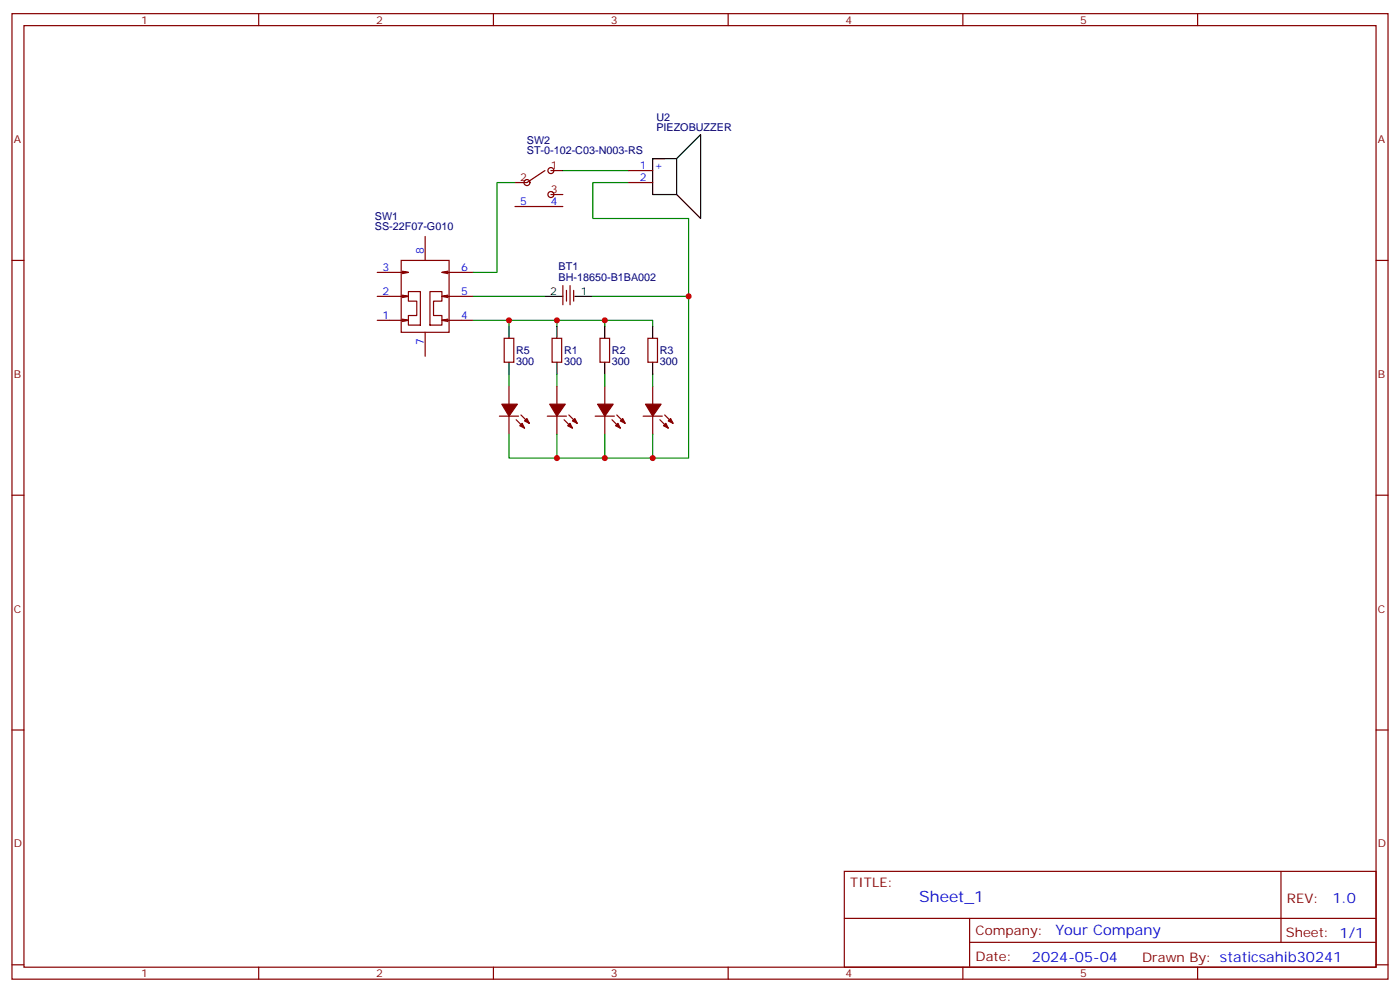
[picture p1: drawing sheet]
<svg xmlns="http://www.w3.org/2000/svg" width="412mm" height="292mm" viewBox="0 0 412 292" stroke-linecap="round" stroke-linejoin="round" font-family="sans-serif">
<g fill="none" stroke="#870000" stroke-width=".35">
<path d="M3.5 4h405.4v284.4h-405.4zM7.1 7.5h398.2v277.3h-398.2zM76.2 4v3.5M145.3 4v3.5M214.5 4v3.5M283.6 4v3.5M352.8 4v3.5M151.7 53.8h3.5M162.3 50.2h3.5M162.3 57.3h3.5M185.2 50.2h7.1M185.2 53.8h7.1"/>
<path d="M3.5 76.7h3.6M118.2 76.7h14.1v21.2h-14.1zM118.5 79.9l1.8 .3h-9.2M125.2 69.6v7.1M131.9 79.9l-1.7 .3h9.1M151.7 60.8h3.5M162.3 60.8h3.5M405.3 76.7h3.6M118.5 94l1.8 .3h-9.2M118.5 86.9l1.8 .4h-9.2M120.3 85.9h3.5v9.8h-3.5v-2.8h2.5v-4.2h-2.5zM120.3 94.3l-1.8 .4"/>
<path d="M120.3 87.3l-1.8 .3M120.3 80.2l-1.8 .4M125.2 97.9v7M126.6 85.9h3.6v2.8h-2.5v4.2h2.5v2.8h-3.6zM130.2 94.3l1.7 .4M130.2 87.3l1.7 .3M130.2 80.2l1.7 .4M131.9 94l-1.7 .3h9.1M131.9 86.9l-1.7 .4h9.1M148.5 99.6h2.8v7.1h-2.8zM162.6 99.6h2.9v7.1h-2.9zM165.8 84.1v5.6"/>
<path d="M166.9 85.5v3.2M167.9 84.1v5.6M169 85.5v3.2M176.7 99.6h2.9v7.1h-2.9zM190.9 99.6h2.8v7.1h-2.8zM149.9 113.7v5.3M164 113.7v5.3M178.2 113.7v5.3M192.3 113.7v5.3M147.1 122.6h5.7M149.9 122.6v5.2M152 123.6l2.5 2.5"/>
<path d="M153.5 122.2l2.4 2.5M161.2 122.6h5.7M164 122.6v5.2M166.2 123.6l2.4 2.5M167.6 122.2l2.4 2.5M175.3 122.6h5.7M178.2 122.6v5.2M180.3 123.6l2.4 2.5M181.7 122.2l2.4 2.5M189.4 122.6h5.7M192.3 122.6v5.2M194.4 123.6l2.4 2.5"/>
<path d="M195.8 122.2l2.5 2.5M3.5 145.8h3.6M405.3 145.8h3.6M3.5 215h3.6M405.3 215h3.6M248.7 256.6h156.6v28.2h-156.6zM377.3 256.6v20.9M248.7 270.5h156.5M285.6 277.5h119.6M285.6 270.5v14.1M3.5 284.1h3.6M76.2 284.8v3.6"/>
<path d="M145.3 284.8v3.6M214.5 284.8v3.6M283.6 284.8v3.6M352.8 284.8v3.6M405.3 284.1h3.6"/>
</g>
<path d="M192.3 46.7h7v10.6h-7v-10.6h3.5M199.3 46.7l7.1-7v24.6l-7.1-7M149.9 96.1v3.5M160.5 87.3h5.3M164 96.1v3.5M169.3 87.3h5.3M178.2 96.1v3.5M192.3 96.1v3.5M149.9 106.7v3.5M164 106.7v3.5M178.2 106.7v3.5M192.3 106.7v3.5" fill="none" stroke="#000" stroke-width=".35"/>
<g fill="none" stroke="#008700" stroke-width=".35">
<path d="M151.7 53.8h-5.3v26.4h-7.1M165.8 50.2h19.4M185.2 53.8h-10.6v10.5h28.2v23M139.3 94.3h10.6v1.8M139.3 87.3h21.2M149.9 94.3h14.1v1.8M164 94.3h14.2v1.8M174.6 87.3h28.2v47.6h-52.9v-7.1M178.2 94.3h14.1v1.8M149.9 110.2v3.5M164 110.2v3.5M178.2 110.2v3.5"/>
<path d="M192.3 110.2v3.5M164 127.8v7.1M178.2 127.8v7.1M192.3 127.8v7.1"/>
</g>
<g fill="#870000" stroke="#870000" stroke-width=".35">
<path d="M153.1 125.4l.7-.7 .7 1.4z"/>
<path d="M154.5 124l.7-.7 .7 1.4z"/>
<path d="M147.8 119h4.6l-2.5 3.6z"/>
<path d="M167.2 125.4l.7-.7 .7 1.4z"/>
<path d="M168.6 124l.7-.7 .7 1.4z"/>
<path d="M161.9 119h4.6l-2.5 3.6z"/>
<path d="M181.3 125.4l.7-.7 .7 1.4z"/>
<path d="M182.7 124l.7-.7 .7 1.4z"/>
<path d="M176 119h4.6l-2.4 3.6z"/>
<path d="M195.4 125.4l.7-.7 .7 1.4z"/>
<path d="M196.8 124l.8-.7 .7 1.4z"/>
<path d="M190.1 119h4.6l-2.4 3.6z"/>
</g>
<g fill="none" stroke="#600" stroke-width=".35">
<path d="M160.5 50.2l-5.3 3.6M155.2 60.8h7.1"/>
<circle cx="155.2" cy="53.8" r=".88"/>
<circle cx="162.3" cy="50.2" r=".88"/>
<circle cx="162.3" cy="57.3" r=".88"/>
</g>
<g fill="#c00">
<circle cx="149.9" cy="94.3" r=".88"/>
<circle cx="164" cy="94.3" r=".88"/>
<circle cx="178.2" cy="94.3" r=".88"/>
<circle cx="192.3" cy="134.9" r=".88"/>
<circle cx="178.2" cy="134.9" r=".88"/>
<circle cx="164" cy="134.9" r=".88"/>
<circle cx="202.8" cy="87.3" r=".88"/>
</g>
<text font-size="4.6" fill="#00f" x="270.8" y="265.6">Sheet_1</text>
<g font-size="4.2" fill="#00f">
<text x="392.5" y="265.9">1.0</text>
<text x="310.9" y="275.4">Your Company</text>
<text x="304" y="283.2">2024-05-04</text>
</g>
<g font-size="3.9" fill="#800">
<text x="250.5" y="261.2">TITLE:</text>
<text x="379.1" y="265.9">REV:</text>
<text x="287.4" y="275.4">Company:</text>
<text x="378.7" y="276">Sheet: 1/1</text>
<text x="287.4" y="283.1">Date:</text>
<text x="336.4" y="283.2">Drawn By: staticsahib30241</text>
</g>
<g font-size="3.2" fill="#800">
<text x="41.6" y="7">1</text>
<text x="110.8" y="7">2</text>
<text x="179.9" y="7">3</text>
<text x="249.1" y="7">4</text>
<text x="318.2" y="7">5</text>
<text x="4.1" y="42.1">A</text>
<text x="405.9" y="42.1">A</text>
<text x="153.2" y="53.4">2</text>
<text x="162.3" y="49.9">1</text>
<text x="162.3" y="56.9">3</text>
<text x="4.1" y="111.3">B</text>
<text x="405.9" y="111.3">B</text>
<text x="4.1" y="180.4">C</text>
<text x="405.9" y="180.4">C</text>
<text x="4.1" y="249.6">D</text>
<text x="405.9" y="249.6">D</text>
<text x="41.6" y="287.8">1</text>
<text x="110.8" y="287.8">2</text>
<text x="179.9" y="287.8">3</text>
<text x="249.1" y="287.8">4</text>
<text x="318.2" y="287.8">5</text>
</g>
<g font-size="3.2" fill="#000080">
<text x="193.3" y="35.5">U2</text>
<text x="193.3" y="38.6">PIEZOBUZZER</text>
<text x="155.2" y="45.5">ST-0-102-C03-N003-RS</text>
<text x="155.2" y="42.3">SW2</text>
<text x="110.4" y="64.7">SW1</text>
<text x="110.4" y="67.9">SS-22F07-G010</text>
<text x="164.5" y="82.6">BH-18650-B1BA002</text>
<text x="164.5" y="79.4">BT1</text>
<text x="152" y="107.5">300</text>
<text x="152" y="104.3">R5</text>
<text x="166.2" y="107.5">300</text>
<text x="166.2" y="104.3">R1</text>
<text x="180.3" y="107.5">300</text>
<text x="180.3" y="104.3">R2</text>
<text x="194.4" y="107.5">300</text>
<text x="194.4" y="104.3">R3</text>
</g>
<g font-size="3.2" fill="#00f">
<text x="188.5" y="49.9">1</text>
<text x="188.5" y="53.4">2</text>
<text x="192.8" y="49.9">+</text>
<text x="153.2" y="60.5">5</text>
<text x="162.3" y="60.5">4</text>
<text x="124.9" y="74.9" transform="rotate(-90 124.9 74.9)">8</text>
<text x="112.6" y="79.9">3</text>
<text x="135.8" y="79.9">6</text>
<text x="112.6" y="86.9">2</text>
<text x="135.8" y="86.9">5</text>
<text x="112.6" y="94">1</text>
<text x="135.8" y="94">4</text>
<text x="124.9" y="101.6" transform="rotate(-90 124.9 101.6)">7</text>
</g>
<g font-size="3.2">
<text x="162" y="86.9">2</text>
<text x="171.1" y="86.9">1</text>
</g>
</svg>
